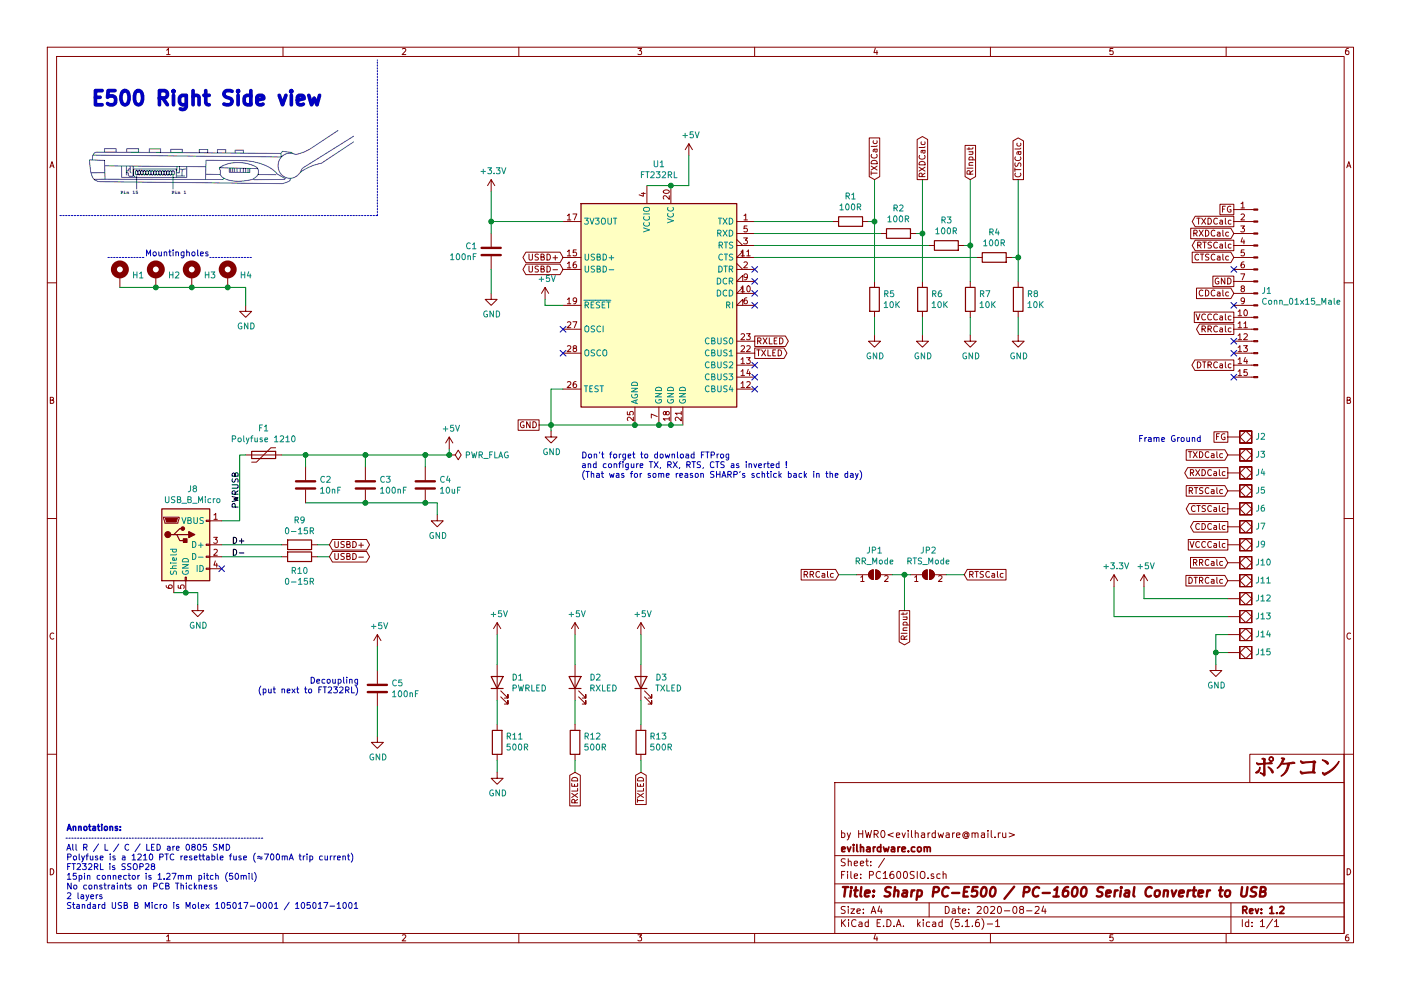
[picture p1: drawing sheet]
EESchema Schematic File Version 4
EELAYER 30 0
EELAYER END
$Descr A4 11693 8268
encoding utf-8
Sheet 1 1
Title "Sharp PC-E500 / PC-1600 Serial Converter to USB"
Date "2020-08-24"
Rev "1.2"
Comp "evilhardware.com"
Comment1 "by HWR0<evilhardware@mail.ru>"
Comment2 ""
Comment3 ""
Comment4 ""
$EndDescr
$Comp
L Connector:USB_B_Micro J8
U 1 1
P 1550 4550
F 0 "J8" H 1607 5017 50  0000 C CNN
F 1 "USB_B_Micro" H 1607 4926 50  0000 C CNN
F 2 "Connector_USB:USB_Micro-B_Molex-105017-0001" H 1700 4500 50  0001 C CNN
F 3 "~" H 1700 4500 50  0001 C CNN
	1    1550 4550
	1    0    0    -1  
$EndComp
$Comp
L Device:Polyfuse F1
U 1 1
P 2200 3800
F 0 "F1" V 1975 3800 50  0000 C CNN
F 1 "Polyfuse 1210" V 2066 3800 50  0000 C CNN
F 2 "Resistor_SMD:R_1210_3225Metric_Pad1.42x2.65mm_HandSolder" H 2250 3600 50  0001 L CNN
F 3 "~" H 2200 3800 50  0001 C CNN
	1    2200 3800
	0    1    1    0   
$EndComp
$Comp
L Device:C C2
U 1 1
P 2550 4050
F 0 "C2" H 2665 4096 50  0000 L CNN
F 1 "10nF" H 2665 4005 50  0000 L CNN
F 2 "Capacitor_SMD:C_0805_2012Metric_Pad1.15x1.40mm_HandSolder" H 2588 3900 50  0001 C CNN
F 3 "~" H 2550 4050 50  0001 C CNN
	1    2550 4050
	1    0    0    -1  
$EndComp
$Comp
L Device:C C3
U 1 1
P 3050 4050
F 0 "C3" H 3165 4096 50  0000 L CNN
F 1 "100nF" H 3165 4005 50  0000 L CNN
F 2 "Capacitor_SMD:C_0805_2012Metric_Pad1.15x1.40mm_HandSolder" H 3088 3900 50  0001 C CNN
F 3 "~" H 3050 4050 50  0001 C CNN
	1    3050 4050
	1    0    0    -1  
$EndComp
$Comp
L Device:C C4
U 1 1
P 3550 4050
F 0 "C4" H 3665 4096 50  0000 L CNN
F 1 "10uF" H 3665 4005 50  0000 L CNN
F 2 "Capacitor_SMD:C_0805_2012Metric_Pad1.15x1.40mm_HandSolder" H 3588 3900 50  0001 C CNN
F 3 "~" H 3550 4050 50  0001 C CNN
	1    3550 4050
	1    0    0    -1  
$EndComp
$Comp
L Device:R R9
U 1 1
P 2500 4550
F 0 "R9" V 2293 4550 50  0000 C CNN
F 1 "0-15R" V 2384 4550 50  0000 C CNN
F 2 "Resistor_SMD:R_0805_2012Metric_Pad1.15x1.40mm_HandSolder" V 2430 4550 50  0001 C CNN
F 3 "~" H 2500 4550 50  0001 C CNN
	1    2500 4550
	0    1    1    0   
$EndComp
$Comp
L Device:R R10
U 1 1
P 2500 4650
F 0 "R10" V 2615 4650 50  0000 C CNN
F 1 "0-15R" V 2706 4650 50  0000 C CNN
F 2 "Resistor_SMD:R_0805_2012Metric_Pad1.15x1.40mm_HandSolder" V 2430 4650 50  0001 C CNN
F 3 "~" H 2500 4650 50  0001 C CNN
	1    2500 4650
	0    1    1    0   
$EndComp
$Comp
L Device:R R11
U 1 1
P 4150 6200
F 0 "R11" H 4080 6154 50  0000 R CNN
F 1 "500R" H 4080 6245 50  0000 R CNN
F 2 "Resistor_SMD:R_0805_2012Metric_Pad1.15x1.40mm_HandSolder" V 4080 6200 50  0001 C CNN
F 3 "~" H 4150 6200 50  0001 C CNN
	1    4150 6200
	-1   0    0    1   
$EndComp
$Comp
L Device:R R12
U 1 1
P 4800 6200
F 0 "R12" H 4730 6154 50  0000 R CNN
F 1 "500R" H 4730 6245 50  0000 R CNN
F 2 "Resistor_SMD:R_0805_2012Metric_Pad1.15x1.40mm_HandSolder" V 4730 6200 50  0001 C CNN
F 3 "~" H 4800 6200 50  0001 C CNN
	1    4800 6200
	-1   0    0    1   
$EndComp
$Comp
L Device:R R13
U 1 1
P 5350 6200
F 0 "R13" H 5280 6154 50  0000 R CNN
F 1 "500R" H 5280 6245 50  0000 R CNN
F 2 "Resistor_SMD:R_0805_2012Metric_Pad1.15x1.40mm_HandSolder" V 5280 6200 50  0001 C CNN
F 3 "~" H 5350 6200 50  0001 C CNN
	1    5350 6200
	-1   0    0    1   
$EndComp
$Comp
L Device:R R1
U 1 1
P 7100 1850
F 0 "R1" V 7307 1850 50  0000 C CNN
F 1 "100R" V 7216 1850 50  0000 C CNN
F 2 "Resistor_SMD:R_0805_2012Metric_Pad1.15x1.40mm_HandSolder" V 7030 1850 50  0001 C CNN
F 3 "~" H 7100 1850 50  0001 C CNN
	1    7100 1850
	0    -1   -1   0   
$EndComp
$Comp
L Device:R R2
U 1 1
P 7500 1950
F 0 "R2" V 7707 1950 50  0000 C CNN
F 1 "100R" V 7616 1950 50  0000 C CNN
F 2 "Resistor_SMD:R_0805_2012Metric_Pad1.15x1.40mm_HandSolder" V 7430 1950 50  0001 C CNN
F 3 "~" H 7500 1950 50  0001 C CNN
	1    7500 1950
	0    -1   -1   0   
$EndComp
$Comp
L Device:R R3
U 1 1
P 7900 2050
F 0 "R3" V 8107 2050 50  0000 C CNN
F 1 "100R" V 8016 2050 50  0000 C CNN
F 2 "Resistor_SMD:R_0805_2012Metric_Pad1.15x1.40mm_HandSolder" V 7830 2050 50  0001 C CNN
F 3 "~" H 7900 2050 50  0001 C CNN
	1    7900 2050
	0    -1   -1   0   
$EndComp
$Comp
L Device:R R4
U 1 1
P 8300 2150
F 0 "R4" V 8507 2150 50  0000 C CNN
F 1 "100R" V 8416 2150 50  0000 C CNN
F 2 "Resistor_SMD:R_0805_2012Metric_Pad1.15x1.40mm_HandSolder" V 8230 2150 50  0001 C CNN
F 3 "~" H 8300 2150 50  0001 C CNN
	1    8300 2150
	0    -1   -1   0   
$EndComp
$Comp
L Device:R R5
U 1 1
P 7300 2500
F 0 "R5" H 7370 2546 50  0000 L CNN
F 1 "10K" H 7370 2455 50  0000 L CNN
F 2 "Resistor_SMD:R_0805_2012Metric_Pad1.15x1.40mm_HandSolder" V 7230 2500 50  0001 C CNN
F 3 "~" H 7300 2500 50  0001 C CNN
	1    7300 2500
	1    0    0    -1  
$EndComp
$Comp
L Device:R R6
U 1 1
P 7700 2500
F 0 "R6" H 7770 2546 50  0000 L CNN
F 1 "10K" H 7770 2455 50  0000 L CNN
F 2 "Resistor_SMD:R_0805_2012Metric_Pad1.15x1.40mm_HandSolder" V 7630 2500 50  0001 C CNN
F 3 "~" H 7700 2500 50  0001 C CNN
	1    7700 2500
	1    0    0    -1  
$EndComp
$Comp
L Device:R R7
U 1 1
P 8100 2500
F 0 "R7" H 8170 2546 50  0000 L CNN
F 1 "10K" H 8170 2455 50  0000 L CNN
F 2 "Resistor_SMD:R_0805_2012Metric_Pad1.15x1.40mm_HandSolder" V 8030 2500 50  0001 C CNN
F 3 "~" H 8100 2500 50  0001 C CNN
	1    8100 2500
	1    0    0    -1  
$EndComp
$Comp
L Device:R R8
U 1 1
P 8500 2500
F 0 "R8" H 8570 2546 50  0000 L CNN
F 1 "10K" H 8570 2455 50  0000 L CNN
F 2 "Resistor_SMD:R_0805_2012Metric_Pad1.15x1.40mm_HandSolder" V 8430 2500 50  0001 C CNN
F 3 "~" H 8500 2500 50  0001 C CNN
	1    8500 2500
	1    0    0    -1  
$EndComp
$Comp
L Device:C C1
U 1 1
P 4100 2100
F 0 "C1" H 3986 2146 50  0000 R CNN
F 1 "100nF" H 3986 2055 50  0000 R CNN
F 2 "Capacitor_SMD:C_0805_2012Metric_Pad1.15x1.40mm_HandSolder" H 4138 1950 50  0001 C CNN
F 3 "~" H 4100 2100 50  0001 C CNN
	1    4100 2100
	1    0    0    -1  
$EndComp
$Comp
L Connector:Conn_01x15_Male J1
U 1 1
P 10500 2450
F 0 "J1" H 10472 2474 50  0000 R CNN
F 1 "Conn_01x15_Male" H 10472 2383 50  0000 R CNN
F 2 "Connector_PinHeader_1.27mm:PinHeader_1x15_P1.27mm_Vertical" H 10500 2450 50  0001 C CNN
F 3 "~" H 10500 2450 50  0001 C CNN
	1    10500 2450
	-1   0    0    -1  
$EndComp
$Comp
L Device:LED D1
U 1 1
P 4150 5700
F 0 "D1" V 4189 5582 50  0000 R CNN
F 1 "PWRLED" V 4098 5582 50  0000 R CNN
F 2 "LED_SMD:LED_0805_2012Metric_Pad1.15x1.40mm_HandSolder" H 4150 5700 50  0001 C CNN
F 3 "~" H 4150 5700 50  0001 C CNN
	1    4150 5700
	0    -1   -1   0   
$EndComp
$Comp
L Device:LED D2
U 1 1
P 4800 5700
F 0 "D2" V 4839 5582 50  0000 R CNN
F 1 "RXLED" V 4748 5582 50  0000 R CNN
F 2 "LED_SMD:LED_0805_2012Metric_Pad1.15x1.40mm_HandSolder" H 4800 5700 50  0001 C CNN
F 3 "~" H 4800 5700 50  0001 C CNN
	1    4800 5700
	0    -1   -1   0   
$EndComp
$Comp
L Device:LED D3
U 1 1
P 5350 5700
F 0 "D3" V 5389 5582 50  0000 R CNN
F 1 "TXLED" V 5298 5582 50  0000 R CNN
F 2 "LED_SMD:LED_0805_2012Metric_Pad1.15x1.40mm_HandSolder" H 5350 5700 50  0001 C CNN
F 3 "~" H 5350 5700 50  0001 C CNN
	1    5350 5700
	0    -1   -1   0   
$EndComp
$Comp
L hwreverse:SolidPad-Connector J2
U 1 1
P 10400 3650
F 0 "J2" H 10478 3655 50  0000 L CNN
F 1 "SolidPad-Connector" H 10400 3550 50  0001 C CNN
F 2 "Connector:SolidPad_4x4mm_2x2mmCore" H 10400 3450 50  0001 C CNN
F 3 "" H 10400 3550 50  0001 C CNN
	1    10400 3650
	1    0    0    -1  
$EndComp
$Comp
L hwreverse:SolidPad-Connector J3
U 1 1
P 10400 3800
F 0 "J3" H 10478 3805 50  0000 L CNN
F 1 "SolidPad-Connector" H 10400 3700 50  0001 C CNN
F 2 "Connector:SolidPad_4x4mm_2x2mmCore" H 10400 3600 50  0001 C CNN
F 3 "" H 10400 3700 50  0001 C CNN
	1    10400 3800
	1    0    0    -1  
$EndComp
$Comp
L hwreverse:SolidPad-Connector J4
U 1 1
P 10400 3950
F 0 "J4" H 10478 3955 50  0000 L CNN
F 1 "SolidPad-Connector" H 10400 3850 50  0001 C CNN
F 2 "Connector:SolidPad_4x4mm_2x2mmCore" H 10400 3750 50  0001 C CNN
F 3 "" H 10400 3850 50  0001 C CNN
	1    10400 3950
	1    0    0    -1  
$EndComp
$Comp
L hwreverse:SolidPad-Connector J5
U 1 1
P 10400 4100
F 0 "J5" H 10478 4105 50  0000 L CNN
F 1 "SolidPad-Connector" H 10400 4000 50  0001 C CNN
F 2 "Connector:SolidPad_4x4mm_2x2mmCore" H 10400 3900 50  0001 C CNN
F 3 "" H 10400 4000 50  0001 C CNN
	1    10400 4100
	1    0    0    -1  
$EndComp
$Comp
L hwreverse:SolidPad-Connector J6
U 1 1
P 10400 4250
F 0 "J6" H 10478 4255 50  0000 L CNN
F 1 "SolidPad-Connector" H 10400 4150 50  0001 C CNN
F 2 "Connector:SolidPad_4x4mm_2x2mmCore" H 10400 4050 50  0001 C CNN
F 3 "" H 10400 4150 50  0001 C CNN
	1    10400 4250
	1    0    0    -1  
$EndComp
$Comp
L hwreverse:SolidPad-Connector J7
U 1 1
P 10400 4400
F 0 "J7" H 10478 4405 50  0000 L CNN
F 1 "SolidPad-Connector" H 10400 4300 50  0001 C CNN
F 2 "Connector:SolidPad_4x4mm_2x2mmCore" H 10400 4200 50  0001 C CNN
F 3 "" H 10400 4300 50  0001 C CNN
	1    10400 4400
	1    0    0    -1  
$EndComp
$Comp
L hwreverse:SolidPad-Connector J9
U 1 1
P 10400 4550
F 0 "J9" H 10478 4555 50  0000 L CNN
F 1 "SolidPad-Connector" H 10400 4450 50  0001 C CNN
F 2 "Connector:SolidPad_4x4mm_2x2mmCore" H 10400 4350 50  0001 C CNN
F 3 "" H 10400 4450 50  0001 C CNN
	1    10400 4550
	1    0    0    -1  
$EndComp
$Comp
L hwreverse:SolidPad-Connector J10
U 1 1
P 10400 4700
F 0 "J10" H 10478 4705 50  0000 L CNN
F 1 "SolidPad-Connector" H 10400 4600 50  0001 C CNN
F 2 "Connector:SolidPad_4x4mm_2x2mmCore" H 10400 4500 50  0001 C CNN
F 3 "" H 10400 4600 50  0001 C CNN
	1    10400 4700
	1    0    0    -1  
$EndComp
$Comp
L hwreverse:SolidPad-Connector J11
U 1 1
P 10400 4850
F 0 "J11" H 10478 4855 50  0000 L CNN
F 1 "SolidPad-Connector" H 10400 4750 50  0001 C CNN
F 2 "Connector:SolidPad_4x4mm_2x2mmCore" H 10400 4650 50  0001 C CNN
F 3 "" H 10400 4750 50  0001 C CNN
	1    10400 4850
	1    0    0    -1  
$EndComp
$Comp
L hwreverse:SolidPad-Connector J12
U 1 1
P 10400 5000
F 0 "J12" H 10478 5005 50  0000 L CNN
F 1 "SolidPad-Connector" H 10400 4900 50  0001 C CNN
F 2 "Connector:SolidPad_4x4mm_2x2mmCore" H 10400 4800 50  0001 C CNN
F 3 "" H 10400 4900 50  0001 C CNN
	1    10400 5000
	1    0    0    -1  
$EndComp
Wire Wire Line
	6300 1850 6950 1850
Wire Wire Line
	7250 1850 7300 1850
Wire Wire Line
	7300 1850 7300 2350
Wire Wire Line
	7650 1950 7700 1950
Wire Wire Line
	7700 1950 7700 2350
Wire Wire Line
	8050 2050 8100 2050
Wire Wire Line
	8100 2050 8100 2350
Wire Wire Line
	8450 2150 8500 2150
Wire Wire Line
	8500 2150 8500 2350
Wire Wire Line
	6300 1950 7350 1950
Wire Wire Line
	6300 2050 7750 2050
Wire Wire Line
	6300 2150 8150 2150
Wire Wire Line
	7300 2650 7300 2800
Wire Wire Line
	7700 2650 7700 2800
Wire Wire Line
	8100 2650 8100 2800
Wire Wire Line
	8500 2650 8500 2800
Wire Wire Line
	7300 1850 7300 1500
Connection ~ 7300 1850
Wire Wire Line
	7700 1950 7700 1500
Connection ~ 7700 1950
Wire Wire Line
	8100 2050 8100 1500
Connection ~ 8100 2050
Wire Wire Line
	8500 2150 8500 1500
Connection ~ 8500 2150
Wire Wire Line
	4150 6050 4150 5850
Wire Wire Line
	4800 5850 4800 6050
Wire Wire Line
	5350 5850 5350 6050
Wire Wire Line
	4150 5550 4150 5300
Wire Wire Line
	4800 5550 4800 5300
Wire Wire Line
	5350 5550 5350 5300
Wire Wire Line
	4150 6350 4150 6450
Wire Wire Line
	4800 6350 4800 6450
Wire Wire Line
	5350 6350 5350 6450
Wire Wire Line
	1850 4550 2350 4550
Wire Wire Line
	1850 4650 2350 4650
Wire Wire Line
	2650 4550 2750 4550
Wire Wire Line
	2650 4650 2750 4650
Wire Wire Line
	3650 4200 3650 4300
Wire Wire Line
	2350 3800 2550 3800
Wire Wire Line
	3550 3800 3550 3900
Wire Wire Line
	3050 3900 3050 3800
Wire Wire Line
	2550 3900 2550 3800
Connection ~ 2550 3800
Wire Wire Line
	1850 4350 2000 4350
Wire Wire Line
	2000 4350 2000 3800
Wire Wire Line
	2000 3800 2050 3800
Wire Wire Line
	1450 4950 1550 4950
Connection ~ 1550 4950
Wire Wire Line
	1550 4950 1650 4950
Wire Wire Line
	1650 4950 1650 5050
Wire Wire Line
	4700 2550 4550 2550
Wire Wire Line
	4550 2550 4550 2500
Wire Wire Line
	5750 1550 5750 1300
Wire Wire Line
	4700 1850 4100 1850
Wire Wire Line
	4100 1850 4100 1950
Text GLabel 4700 2150 0    50   BiDi ~ 0
USBD+
Text GLabel 4700 2250 0    50   BiDi ~ 0
USBD-
Wire Wire Line
	4100 2250 4100 2450
Connection ~ 4100 1850
Wire Wire Line
	4700 3250 4600 3250
Wire Wire Line
	4600 3250 4600 3550
Connection ~ 4600 3550
Wire Wire Line
	4600 3550 4600 3600
NoConn ~ 1850 4750
NoConn ~ 4700 2750
NoConn ~ 4700 2950
$Comp
L power:GND #PWR03
U 1 1
P 4100 2450
F 0 "#PWR03" H 4100 2200 50  0001 C CNN
F 1 "GND" H 4105 2277 50  0000 C CNN
F 2 "" H 4100 2450 50  0001 C CNN
F 3 "" H 4100 2450 50  0001 C CNN
	1    4100 2450
	1    0    0    -1  
$EndComp
$Comp
L power:GND #PWR06
U 1 1
P 7300 2800
F 0 "#PWR06" H 7300 2550 50  0001 C CNN
F 1 "GND" H 7305 2627 50  0000 C CNN
F 2 "" H 7300 2800 50  0001 C CNN
F 3 "" H 7300 2800 50  0001 C CNN
	1    7300 2800
	1    0    0    -1  
$EndComp
$Comp
L power:GND #PWR07
U 1 1
P 7700 2800
F 0 "#PWR07" H 7700 2550 50  0001 C CNN
F 1 "GND" H 7705 2627 50  0000 C CNN
F 2 "" H 7700 2800 50  0001 C CNN
F 3 "" H 7700 2800 50  0001 C CNN
	1    7700 2800
	1    0    0    -1  
$EndComp
$Comp
L power:GND #PWR08
U 1 1
P 8100 2800
F 0 "#PWR08" H 8100 2550 50  0001 C CNN
F 1 "GND" H 8105 2627 50  0000 C CNN
F 2 "" H 8100 2800 50  0001 C CNN
F 3 "" H 8100 2800 50  0001 C CNN
	1    8100 2800
	1    0    0    -1  
$EndComp
$Comp
L power:GND #PWR09
U 1 1
P 8500 2800
F 0 "#PWR09" H 8500 2550 50  0001 C CNN
F 1 "GND" H 8505 2627 50  0000 C CNN
F 2 "" H 8500 2800 50  0001 C CNN
F 3 "" H 8500 2800 50  0001 C CNN
	1    8500 2800
	1    0    0    -1  
$EndComp
$Comp
L power:GND #PWR022
U 1 1
P 4150 6450
F 0 "#PWR022" H 4150 6200 50  0001 C CNN
F 1 "GND" H 4155 6277 50  0000 C CNN
F 2 "" H 4150 6450 50  0001 C CNN
F 3 "" H 4150 6450 50  0001 C CNN
	1    4150 6450
	1    0    0    -1  
$EndComp
$Comp
L power:GND #PWR015
U 1 1
P 1650 5050
F 0 "#PWR015" H 1650 4800 50  0001 C CNN
F 1 "GND" H 1655 4877 50  0000 C CNN
F 2 "" H 1650 5050 50  0001 C CNN
F 3 "" H 1650 5050 50  0001 C CNN
	1    1650 5050
	1    0    0    -1  
$EndComp
$Comp
L power:GND #PWR012
U 1 1
P 3650 4300
F 0 "#PWR012" H 3650 4050 50  0001 C CNN
F 1 "GND" H 3655 4127 50  0000 C CNN
F 2 "" H 3650 4300 50  0001 C CNN
F 3 "" H 3650 4300 50  0001 C CNN
	1    3650 4300
	1    0    0    -1  
$EndComp
$Comp
L power:GND #PWR010
U 1 1
P 4600 3600
F 0 "#PWR010" H 4600 3350 50  0001 C CNN
F 1 "GND" H 4605 3427 50  0000 C CNN
F 2 "" H 4600 3600 50  0001 C CNN
F 3 "" H 4600 3600 50  0001 C CNN
	1    4600 3600
	1    0    0    -1  
$EndComp
$Comp
L power:+5V #PWR016
U 1 1
P 4150 5300
F 0 "#PWR016" H 4150 5150 50  0001 C CNN
F 1 "+5V" H 4165 5473 50  0000 C CNN
F 2 "" H 4150 5300 50  0001 C CNN
F 3 "" H 4150 5300 50  0001 C CNN
	1    4150 5300
	1    0    0    -1  
$EndComp
$Comp
L power:+5V #PWR017
U 1 1
P 4800 5300
F 0 "#PWR017" H 4800 5150 50  0001 C CNN
F 1 "+5V" H 4815 5473 50  0000 C CNN
F 2 "" H 4800 5300 50  0001 C CNN
F 3 "" H 4800 5300 50  0001 C CNN
	1    4800 5300
	1    0    0    -1  
$EndComp
$Comp
L power:+5V #PWR018
U 1 1
P 5350 5300
F 0 "#PWR018" H 5350 5150 50  0001 C CNN
F 1 "+5V" H 5365 5473 50  0000 C CNN
F 2 "" H 5350 5300 50  0001 C CNN
F 3 "" H 5350 5300 50  0001 C CNN
	1    5350 5300
	1    0    0    -1  
$EndComp
$Comp
L power:+5V #PWR01
U 1 1
P 5750 1300
F 0 "#PWR01" H 5750 1150 50  0001 C CNN
F 1 "+5V" H 5765 1473 50  0000 C CNN
F 2 "" H 5750 1300 50  0001 C CNN
F 3 "" H 5750 1300 50  0001 C CNN
	1    5750 1300
	1    0    0    -1  
$EndComp
$Comp
L power:+3.3V #PWR02
U 1 1
P 4100 1600
F 0 "#PWR02" H 4100 1450 50  0001 C CNN
F 1 "+3.3V" H 4115 1773 50  0000 C CNN
F 2 "" H 4100 1600 50  0001 C CNN
F 3 "" H 4100 1600 50  0001 C CNN
	1    4100 1600
	1    0    0    -1  
$EndComp
$Comp
L power:+5V #PWR011
U 1 1
P 3750 3750
F 0 "#PWR011" H 3750 3600 50  0001 C CNN
F 1 "+5V" H 3765 3923 50  0000 C CNN
F 2 "" H 3750 3750 50  0001 C CNN
F 3 "" H 3750 3750 50  0001 C CNN
	1    3750 3750
	1    0    0    -1  
$EndComp
Text GLabel 2750 4550 2    50   BiDi ~ 0
USBD+
Text GLabel 2750 4650 2    50   BiDi ~ 0
USBD-
Text GLabel 10250 3650 0    50   UnSpc ~ 0
FG
Text GLabel 10300 1850 0    50   Output ~ 0
TXDCalc
Text GLabel 10300 1950 0    50   Input ~ 0
RXDCalc
Text GLabel 10300 2050 0    50   Output ~ 0
RTSCalc
Text GLabel 10300 2150 0    50   Input ~ 0
CTSCalc
Text GLabel 10300 2350 0    50   UnSpc ~ 0
GND
Text GLabel 10300 2450 0    50   Input ~ 0
CDCalc
Text GLabel 10300 2650 0    50   UnSpc ~ 0
VCCCalc
Text GLabel 10300 2750 0    50   Output ~ 0
RRCalc
Text GLabel 10300 3050 0    50   Output ~ 0
DTRCalc
NoConn ~ 10300 2550
NoConn ~ 10300 2250
NoConn ~ 10300 2850
NoConn ~ 10300 3150
Text GLabel 10250 3800 0    50   Input ~ 0
TXDCalc
Text GLabel 10250 3950 0    50   Output ~ 0
RXDCalc
Text GLabel 10250 4100 0    50   Input ~ 0
RTSCalc
Text GLabel 10250 4250 0    50   Output ~ 0
CTSCalc
Text GLabel 10250 4400 0    50   Output ~ 0
CDCalc
Text GLabel 10250 4550 0    50   UnSpc ~ 0
VCCCalc
Text GLabel 10250 4700 0    50   Input ~ 0
RRCalc
Text GLabel 10250 4850 0    50   Input ~ 0
DTRCalc
$Comp
L hwreverse:SolidPad-Connector J13
U 1 1
P 10400 5150
F 0 "J13" H 10478 5155 50  0000 L CNN
F 1 "SolidPad-Connector" H 10400 5050 50  0001 C CNN
F 2 "Connector:SolidPad_4x4mm_2x2mmCore" H 10400 4950 50  0001 C CNN
F 3 "" H 10400 5050 50  0001 C CNN
	1    10400 5150
	1    0    0    -1  
$EndComp
$Comp
L hwreverse:SolidPad-Connector J14
U 1 1
P 10400 5300
F 0 "J14" H 10478 5305 50  0000 L CNN
F 1 "SolidPad-Connector" H 10400 5200 50  0001 C CNN
F 2 "Connector:SolidPad_4x4mm_2x2mmCore" H 10400 5100 50  0001 C CNN
F 3 "" H 10400 5200 50  0001 C CNN
	1    10400 5300
	1    0    0    -1  
$EndComp
Wire Wire Line
	4100 1600 4100 1850
Wire Wire Line
	10250 5000 9550 5000
Wire Wire Line
	9550 5000 9550 4900
Wire Wire Line
	10250 5150 9300 5150
Wire Wire Line
	9300 5150 9300 4900
Wire Wire Line
	10250 5300 10150 5300
$Comp
L power:GND #PWR020
U 1 1
P 10150 5550
F 0 "#PWR020" H 10150 5300 50  0001 C CNN
F 1 "GND" H 10155 5377 50  0000 C CNN
F 2 "" H 10150 5550 50  0001 C CNN
F 3 "" H 10150 5550 50  0001 C CNN
	1    10150 5550
	1    0    0    -1  
$EndComp
$Comp
L power:+5V #PWR014
U 1 1
P 9550 4900
F 0 "#PWR014" H 9550 4750 50  0001 C CNN
F 1 "+5V" H 9565 5073 50  0000 C CNN
F 2 "" H 9550 4900 50  0001 C CNN
F 3 "" H 9550 4900 50  0001 C CNN
	1    9550 4900
	1    0    0    -1  
$EndComp
$Comp
L power:+3.3V #PWR013
U 1 1
P 9300 4900
F 0 "#PWR013" H 9300 4750 50  0001 C CNN
F 1 "+3.3V" H 9315 5073 50  0000 C CNN
F 2 "" H 9300 4900 50  0001 C CNN
F 3 "" H 9300 4900 50  0001 C CNN
	1    9300 4900
	1    0    0    -1  
$EndComp
Text GLabel 7550 5100 3    50   Output ~ 0
RInput
Text GLabel 7000 4800 0    50   Input ~ 0
RRCalc
Text GLabel 8050 4800 2    50   Input ~ 0
RTSCalc
$Comp
L Jumper:SolderJumper_2_Open JP1
U 1 1
P 7300 4800
F 0 "JP1" H 7300 5005 50  0000 C CNN
F 1 "RR_Mode" H 7300 4914 50  0000 C CNN
F 2 "Jumper:SolderJumper-2_P1.3mm_Open_RoundedPad1.0x1.5mm" H 7300 4800 50  0001 C CNN
F 3 "~" H 7300 4800 50  0001 C CNN
	1    7300 4800
	1    0    0    -1  
$EndComp
$Comp
L Jumper:SolderJumper_2_Open JP2
U 1 1
P 7750 4800
F 0 "JP2" H 7750 5005 50  0000 C CNN
F 1 "RTS_Mode" H 7750 4914 50  0000 C CNN
F 2 "Jumper:SolderJumper-2_P1.3mm_Open_RoundedPad1.0x1.5mm" H 7750 4800 50  0001 C CNN
F 3 "~" H 7750 4800 50  0001 C CNN
	1    7750 4800
	1    0    0    -1  
$EndComp
Wire Wire Line
	7000 4800 7150 4800
Wire Wire Line
	7450 4800 7550 4800
Wire Wire Line
	7900 4800 8050 4800
Wire Wire Line
	7550 4800 7550 5100
Connection ~ 7550 4800
Wire Wire Line
	7550 4800 7600 4800
Text GLabel 7300 1500 1    50   Input ~ 0
TXDCalc
Text GLabel 7700 1500 1    50   Output ~ 0
RXDCalc
Text GLabel 8500 1500 1    50   Output ~ 0
CTSCalc
Text GLabel 8100 1500 1    50   Input ~ 0
RInput
Text GLabel 6300 2850 2    50   Output ~ 0
RXLED
Text GLabel 6300 2950 2    50   Output ~ 0
TXLED
Text GLabel 4800 6450 3    50   Input ~ 0
RXLED
Text GLabel 5350 6450 3    50   Input ~ 0
TXLED
$Comp
L power:+5V #PWR04
U 1 1
P 4550 2500
F 0 "#PWR04" H 4550 2350 50  0001 C CNN
F 1 "+5V" H 4565 2673 50  0000 C CNN
F 2 "" H 4550 2500 50  0001 C CNN
F 3 "" H 4550 2500 50  0001 C CNN
	1    4550 2500
	1    0    0    -1  
$EndComp
Text Notes 2700 900  2    118  ~ 24
E500 Right Side view
Connection ~ 3050 4200
Wire Wire Line
	2550 4200 3050 4200
Connection ~ 3050 3800
Wire Wire Line
	2550 3800 3050 3800
Wire Wire Line
	3050 4200 3550 4200
Connection ~ 3550 4200
Wire Wire Line
	3550 4200 3650 4200
Wire Wire Line
	3750 3800 3750 3750
Wire Wire Line
	3050 3800 3550 3800
Connection ~ 3550 3800
Wire Wire Line
	3550 3800 3750 3800
$Comp
L Interface_USB:FT232RL U1
U 1 1
P 5500 2550
F 0 "U1" H 5500 3731 50  0000 C CNN
F 1 "FT232RL" H 5500 3640 50  0000 C CNN
F 2 "Package_SO:SSOP-28_5.3x10.2mm_P0.65mm" H 6600 1650 50  0001 C CNN
F 3 "https://www.ftdichip.com/Support/Documents/DataSheets/ICs/DS_FT232R.pdf" H 5500 2550 50  0001 C CNN
	1    5500 2550
	1    0    0    -1  
$EndComp
$Comp
L Mechanical:MountingHole_Pad H1
U 1 1
P 1000 2300
F 0 "H1" H 1100 2303 50  0000 L CNN
F 1 "MountingHole_Pad" H 1100 2258 50  0001 L CNN
F 2 "MountingHole:MountingHole_2.5mm_Pad" H 1000 2300 50  0001 C CNN
F 3 "~" H 1000 2300 50  0001 C CNN
	1    1000 2300
	1    0    0    -1  
$EndComp
$Comp
L Mechanical:MountingHole_Pad H2
U 1 1
P 1300 2300
F 0 "H2" H 1400 2303 50  0000 L CNN
F 1 "MountingHole_Pad" H 1400 2258 50  0001 L CNN
F 2 "MountingHole:MountingHole_2.5mm_Pad" H 1300 2300 50  0001 C CNN
F 3 "~" H 1300 2300 50  0001 C CNN
	1    1300 2300
	1    0    0    -1  
$EndComp
$Comp
L Mechanical:MountingHole_Pad H3
U 1 1
P 1600 2300
F 0 "H3" H 1700 2303 50  0000 L CNN
F 1 "MountingHole_Pad" H 1700 2258 50  0001 L CNN
F 2 "MountingHole:MountingHole_2.5mm_Pad" H 1600 2300 50  0001 C CNN
F 3 "~" H 1600 2300 50  0001 C CNN
	1    1600 2300
	1    0    0    -1  
$EndComp
$Comp
L Mechanical:MountingHole_Pad H4
U 1 1
P 1900 2300
F 0 "H4" H 2000 2303 50  0000 L CNN
F 1 "MountingHole_Pad" H 2000 2258 50  0001 L CNN
F 2 "MountingHole:MountingHole_2.5mm_Pad" H 1900 2300 50  0001 C CNN
F 3 "~" H 1900 2300 50  0001 C CNN
	1    1900 2300
	1    0    0    -1  
$EndComp
Wire Wire Line
	1000 2400 1300 2400
Wire Wire Line
	2050 2400 2050 2550
Connection ~ 1300 2400
Wire Wire Line
	1300 2400 1600 2400
Connection ~ 1600 2400
Wire Wire Line
	1600 2400 1900 2400
Connection ~ 1900 2400
Wire Wire Line
	1900 2400 2050 2400
$Comp
L power:GND #PWR05
U 1 1
P 2050 2550
F 0 "#PWR05" H 2050 2300 50  0001 C CNN
F 1 "GND" H 2055 2377 50  0000 C CNN
F 2 "" H 2050 2550 50  0001 C CNN
F 3 "" H 2050 2550 50  0001 C CNN
	1    2050 2550
	1    0    0    -1  
$EndComp
Text Notes 1750 2150 2    50   ~ 0
Mountingholes
Wire Notes Line
	1750 2150 2100 2150
Wire Notes Line
	1200 2150 900  2150
Wire Notes Line
	3150 1800 3150 500 
Wire Notes Line
	3150 1800 500  1800
Text Notes 550  7600 0    50   ~ 0
All R / L / C / LED are 0805 SMD\nPolyfuse is a 1210 PTC resettable fuse (≈700mA trip current)\nFT232RL is SSOP28\n15pin connector is 1.27mm pitch (50mil)\nNo constraints on PCB Thickness\n2 layers\nStandard USB B Micro is Molex 105017-0001 / 105017-1001\n
Text Notes 550  6950 0    50   ~ 10
Annotations:
Wire Notes Line
	550  7000 2200 7000
$Comp
L Device:C C5
U 1 1
P 3150 5750
F 0 "C5" H 3265 5796 50  0000 L CNN
F 1 "100nF" H 3265 5705 50  0000 L CNN
F 2 "Capacitor_SMD:C_0805_2012Metric_Pad1.15x1.40mm_HandSolder" H 3188 5600 50  0001 C CNN
F 3 "~" H 3150 5750 50  0001 C CNN
	1    3150 5750
	1    0    0    -1  
$EndComp
Wire Wire Line
	3150 5600 3150 5400
Wire Wire Line
	3150 5900 3150 6150
$Comp
L power:GND #PWR021
U 1 1
P 3150 6150
F 0 "#PWR021" H 3150 5900 50  0001 C CNN
F 1 "GND" H 3155 5977 50  0000 C CNN
F 2 "" H 3150 6150 50  0001 C CNN
F 3 "" H 3150 6150 50  0001 C CNN
	1    3150 6150
	1    0    0    -1  
$EndComp
$Comp
L power:+5V #PWR019
U 1 1
P 3150 5400
F 0 "#PWR019" H 3150 5250 50  0001 C CNN
F 1 "+5V" H 3165 5573 50  0000 C CNN
F 2 "" H 3150 5400 50  0001 C CNN
F 3 "" H 3150 5400 50  0001 C CNN
	1    3150 5400
	1    0    0    -1  
$EndComp
Text Notes 3000 5800 2    50   ~ 0
Decoupling\n(put next to FT232RL)
Wire Wire Line
	5400 1550 5600 1550
Wire Wire Line
	4600 3550 5300 3550
Wire Wire Line
	5600 1550 5750 1550
Connection ~ 5600 1550
Wire Wire Line
	5700 3550 5600 3550
Connection ~ 5300 3550
Connection ~ 5500 3550
Wire Wire Line
	5500 3550 5300 3550
Connection ~ 5600 3550
Wire Wire Line
	5600 3550 5500 3550
$Comp
L power:PWR_FLAG #FLG01
U 1 1
P 3750 3800
F 0 "#FLG01" H 3750 3875 50  0001 C CNN
F 1 "PWR_FLAG" V 3750 3928 50  0000 L CNN
F 2 "" H 3750 3800 50  0001 C CNN
F 3 "~" H 3750 3800 50  0001 C CNN
	1    3750 3800
	0    1    1    0   
$EndComp
Connection ~ 3750 3800
NoConn ~ 6300 2250
NoConn ~ 6300 2350
NoConn ~ 6300 2450
NoConn ~ 6300 2550
NoConn ~ 6300 3050
NoConn ~ 6300 3150
NoConn ~ 6300 3250
Text GLabel 4500 3550 0    50   UnSpc ~ 0
GND
Wire Wire Line
	4500 3550 4600 3550
Text GLabel 10300 1750 0    50   UnSpc ~ 0
FG
Text Label 2050 4550 2    50   ~ 0
D+
Text Label 2050 4650 2    50   ~ 0
D-
$Comp
L hwreverse:SolidPad-Connector J15
U 1 1
P 10400 5450
F 0 "J15" H 10478 5455 50  0000 L CNN
F 1 "SolidPad-Connector" H 10400 5350 50  0001 C CNN
F 2 "Connector:SolidPad_4x4mm_2x2mmCore" H 10400 5250 50  0001 C CNN
F 3 "" H 10400 5350 50  0001 C CNN
	1    10400 5450
	1    0    0    -1  
$EndComp
Wire Wire Line
	10150 5300 10150 5450
Wire Wire Line
	10150 5450 10250 5450
Connection ~ 10150 5450
Wire Wire Line
	10150 5450 10150 5550
Text Label 2000 4250 1    50   ~ 0
PWRUSB
Text Notes 9500 3700 0    50   ~ 0
Frame Ground
NoConn ~ 10300 2950
Text Notes 4850 4000 0    50   ~ 0
Don't forget to download FTProg\nand configure TX, RX, RTS, CTS as inverted !\n(That was for some reason SHARP's schtick back in the day)
$EndSCHEMATC
